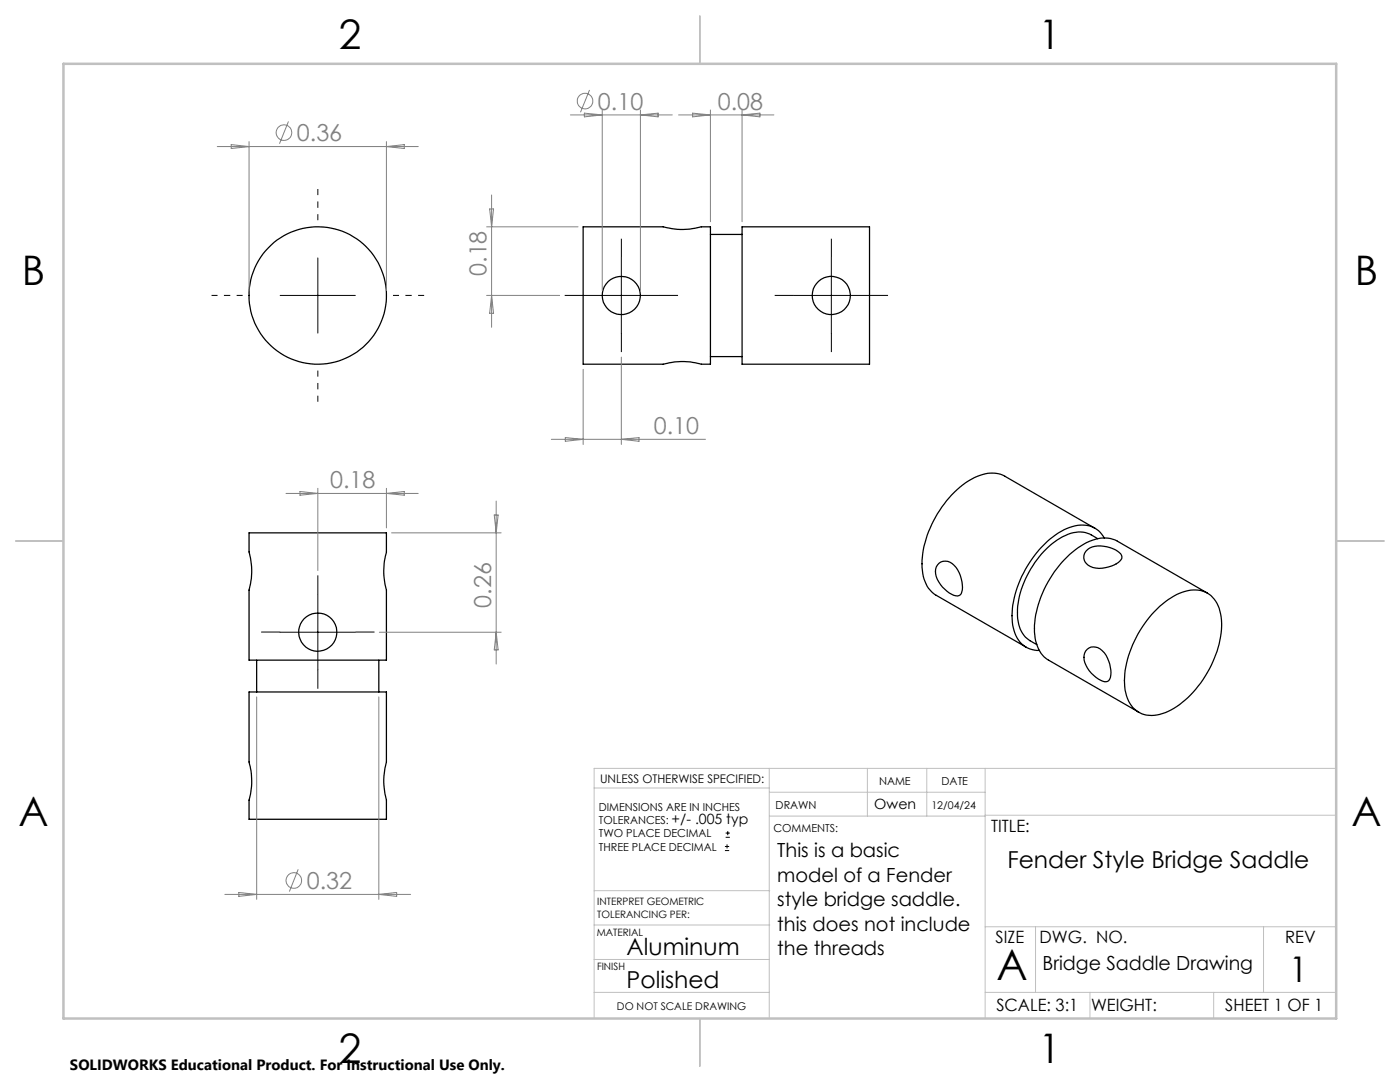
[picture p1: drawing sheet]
<svg xmlns="http://www.w3.org/2000/svg" width="279mm" height="216mm" viewBox="0 0 279 216" stroke-linecap="round" stroke-linejoin="round" font-family="sans-serif">
<g fill="none" stroke="#000" stroke-width=".25">
<path d="M116.4 45.3h16a13.8 13.8 0 0 0 7.6 0h1.8v27.4h-1.8a13.8 13.8 0 0 0-7.6 0h-16zM141.8 46.8h6.3M148.1 45.3h25.4v27.4h-25.4zM141.8 71.2h6.3M49.7 106.3h27.4v3.8a14 14 0 0 0 0 7.7v13.9h-27.4v-13.9a13.9 13.9 0 0 0 0-7.7zM187.4 112.4a2.34 2.34 0 0 1 3.4 .8 6.2 6.2 0 0 1 1 5.3 1.3 1.3 0 0 1-1.9 .1 6 6 0 0 1-3.2-4.5 2.03 2.03 0 0 1 .7-1.7zM216.7 110a4.2 4.2 0 0 1 4.2-.9l1.2 .4 1 .5a1.18 1.18 0 0 1 .8 1.1 1.18 1.18 0 0 1-.7 1.2 6.3 6.3 0 0 1-5.6 .7 1.94 1.94 0 0 1-.9-3zM218.5 105.4l-17.9-10.4a6.7 6.7 0 0 0-6.7 .6 21.2 21.2 0 0 0-9.9 17.6 6.7 6.7 0 0 0 2.8 5.6l18 10.4M219.1 107.5l-1.3-.8a5.9 5.9 0 0 0-5.7 .4 18.8 18.8 0 0 0-9 15.8 5.8 5.8 0 0 0 2.5 4.9l1.3 .8M220.4 107.4a5.1 5.1 0 0 0-6.3-2.3 16.7 16.7 0 0 0-9 7.8 18.7 18.7 0 0 0-3 11.8 5.4 5.4 0 0 0 4.8 5.1h.5M241 118.4l-18-10.4a6.7 6.7 0 0 0-6.7 .6 21.2 21.2 0 0 0-9.9 17.5 6.7 6.7 0 0 0 2.9 5.6l18 10.4M49.7 138.1h27.4v13.9a13.8 13.8 0 0 0 0 7.7v3.8h-27.4v-3.8a13.8 13.8 0 0 0 0-7.7z"/>
<path d="M51.2 131.7v6.4M75.6 131.7v6.4M217 129.5a2.36 2.36 0 0 1 3.4 .7 6.3 6.3 0 0 1 1.1 5.3 1.16 1.16 0 0 1-1.8 .2 5.9 5.9 0 0 1-3.4-4.5 2.09 2.09 0 0 1 .7-1.7zM230.4 122.1a12 12 0 0 1 8.2-4.4 5.1 5.1 0 0 1 5 4.8 18.4 18.4 0 0 1-3.5 13.1 16.5 16.5 0 0 1-8.7 7 5.2 5.2 0 0 1-6.7-4.3 17.4 17.4 0 0 1 2.4-11.8l1.7-2.6z"/>
<circle cx="63.4" cy="58.9" r="13.7"/>
<circle cx="124" cy="59" r="3.8"/>
<circle cx="165.9" cy="59" r="3.8"/>
<circle cx="63.4" cy="126.1" r="3.8"/>
</g>
<g fill="none" stroke="#808080" stroke-width=".2">
<path d="M117.7 18l-1.8 4.4M43.4 29.2h40.1M46.1 28.9l3.6 .3-3.6 .4zM49.7 28.3v29.7M57.6 24.2l-1.8 4.5M77.1 28.3v29.7M77.1 29.2l3.6-.3v.7zM98.1 38.9v26.4M113.8 22.9h20.4M116.6 22.6l3.6 .3-3.6 .4zM120.2 21.9v36.1M127.8 21.9v36.1"/>
<path d="M127.8 22.9l3.5-.3v.7zM135.4 22.9h19M138.2 22.6l3.6 .3-3.6 .4zM141.8 21.9v22.3M148.1 21.9v22.3M148.1 22.9l3.6-.3v.7zM97.1 58.9h14.6M97.1 45.3h18.3M97.7 41.7h.8l-.4 3.6zM98.1 58.9l.4 3.6h-.8zM116.4 73.7v15M124 71.3v17.4"/>
<path d="M57.1 98.5h26.4M59.9 98.1l3.5 .4-3.5 .3zM63.4 97.4v16.4M77.1 97.4v7.9M77.1 98.5l3.6-.4v.7zM99 100v32.5M110 87.7h30.8M112.8 87.3l3.6 .4-3.6 .4zM124 87.7l3.5-.4v.8zM78.1 106.3h21.9M98.6 102.8h.8l-.4 3.5zM51.2 139.1v40.4"/>
<path d="M75.6 139.1v40.4M75.7 126.2h24.3M99 126.2l.4 3.5h-.8zM44.9 178.5h37.1M47.7 178.1l3.5 .4-3.5 .4zM59.5 173.5l-1.8 4.4M75.6 178.5l3.6-.4v.8z"/>
<circle cx="56.7" cy="26.5" r="1.56"/>
<circle cx="116.8" cy="20.2" r="1.55"/>
<circle cx="58.6" cy="175.7" r="1.56"/>
</g>
<g fill="none" stroke="#000" stroke-width=".2">
<path d="M55.9 58.9h15M63.4 51.5v15M116.5 58.9h15M124 51.5v15M158.4 58.9h15M165.9 51.5v15M63.4 118.6v15M55.9 126.2h15M144.7 169.7h.8M144.7 168.9h.8M144.8 167.1h.9M144.8 166.2h.9"/>
<path d="M145.1 168.5v.8M145.2 165.8v.9"/>
</g>
<path d="M48.4 58.9h-6.2M63.4 43.9v-6.2M78.4 58.9h6.2M63.4 73.9v6.3" fill="none" stroke="#000" stroke-width=".2" stroke-dasharray="15.2 1.3 1.3 1.3" stroke-dashoffset="14" stroke-linecap="butt"/>
<path d="M116.5 58.9h-3.8M124 51.4v-3.8M131.5 58.9h3.8M158.4 58.9h-3.8M165.9 51.4v-3.8M173.4 58.9h3.8M124 66.4v3.9M165.9 66.4v3.9M63.4 118.6v-3.8M55.9 126.1h-3.8M63.4 133.6v3.8M70.9 126.1h3.8" fill="none" stroke="#000" stroke-width=".2" stroke-dasharray="15.2 1.3 1.3 1.3" stroke-linecap="butt"/>
<g fill="none" stroke="#c0c0c0" stroke-width=".2">
<path d="M118.6 157.2h34.9M153.5 153.3v49.9M153.5 158.1h43.1M173.1 153.3v9.5M185 153.3v9.5M196.6 153.3v49.9M266.7 153.3h-148.1v49.9M118.6 177.7h35M153.5 162.8h43.1M196.6 162.7h70.1M118.6 198h34.9M118.6 191.5h34.9"/>
<path d="M118.6 184.6h35M196.6 198h70.1M196.6 184.9h70.1M206.7 184.9v13.1M217.5 198v5.2M242.2 198v5.2M252.2 184.9v13.1"/>
</g>
<path d="M139.7 3.2v9.5M3.1 107.9h9.6M266.7 107.9h9.5M139.7 203.2v9.6" fill="none" stroke="#c0c0c0" stroke-width=".25"/>
<path d="M12.7 12.7h254v190.5h-254z" fill="none" stroke="#c0c0c0" stroke-width=".5"/>
<text font-size="8.5" x="198.9" y="195.5">A</text>
<g font-size="8.1">
<text x="67.6" y="9.7">2</text>
<text x="207.3" y="9.7">1</text>
<text x="4.4" y="57">B</text>
<text x="270.4" y="57">B</text>
<text x="3.7" y="164.9">A</text>
<text x="269.7" y="164.9">A</text>
<text x="67.6" y="212.2">2</text>
<text x="207.3" y="212.2">1</text>
</g>
<text font-size="7.1" x="257.2" y="195.9">1</text>
<g font-size="4.7" fill="#808080">
<text x="119.3" y="21.9">0.10</text>
<text x="143.3" y="21.9">0.08</text>
<text x="59.3" y="28.2">0.36</text>
<text x="97.1" y="55.1" transform="rotate(-90 97.1 55.1)">0.18</text>
<text x="130.5" y="86.6">0.10</text>
<text x="65.9" y="97.4">0.18</text>
<text x="98" y="121.3" transform="rotate(-90 98 121.3)">0.26</text>
<text x="61.2" y="177.4">0.32</text>
</g>
<g font-size="4.7">
<text x="201" y="173.3">Fender Style Bridge Saddle</text>
<text x="125" y="190.5">Aluminum</text>
<text x="125" y="197.1">Polished</text>
</g>
<g font-size="3.9">
<text x="155.1" y="171">This is a basic</text>
<text x="155.1" y="175.9">model of a Fender</text>
<text x="155.1" y="180.8">style bridge saddle.</text>
<text x="155.1" y="185.7">this does not include</text>
<text x="155.1" y="190.6">the threads</text>
<text x="208.1" y="193.5">Bridge Saddle Drawing</text>
</g>
<g font-size="3.4">
<text x="197.8" y="166">TITLE:</text>
<text x="198.7" y="188.1">SIZE</text>
<text x="207.5" y="188.1">DWG. NO.</text>
<text x="256.5" y="188.2">REV</text>
<text x="198.8" y="201.7">SCALE: 3:1</text>
<text x="217.7" y="201.8">WEIGHT:</text>
<text x="244.5" y="201.7">SHEET 1 OF 1</text>
</g>
<text font-size="3" x="14" y="213.5">SOLIDWORKS Educational Product. For Instructional Use Only.</text>
<g font-size="2.8">
<text x="174.5" y="161.4">Owen</text>
<text x="134" y="164.5">+/- .005 typ</text>
</g>
<text font-size="2.4" x="119.8" y="156.2">UNLESS OTHERWISE SPECIFIED:</text>
<g font-size="2.2">
<text x="119.5" y="161.8">DIMENSIONS ARE IN INCHES</text>
<text x="154.8" y="161.4">DRAWN</text>
<text x="175.4" y="156.6">NAME</text>
<text x="187.9" y="156.7">DATE</text>
<text x="119.5" y="164.4">TOLERANCES:</text>
<text x="119.5" y="167.1">TWO PLACE DECIMAL</text>
<text x="154.4" y="166.1">COMMENTS:</text>
<text x="119.5" y="169.7">THREE PLACE DECIMAL</text>
</g>
<g font-size="2.1">
<text x="185.9" y="161.4">12/04/24</text>
<text x="123.1" y="201.6">DO NOT SCALE DRAWING</text>
</g>
<g font-size="2">
<text x="119.2" y="180.6">INTERPRET GEOMETRIC</text>
<text x="119.2" y="183.1">TOLERANCING PER:</text>
<text x="119.1" y="186.7">MATERIAL</text>
<text x="119.1" y="193.5">FINISH</text>
</g>
</svg>
